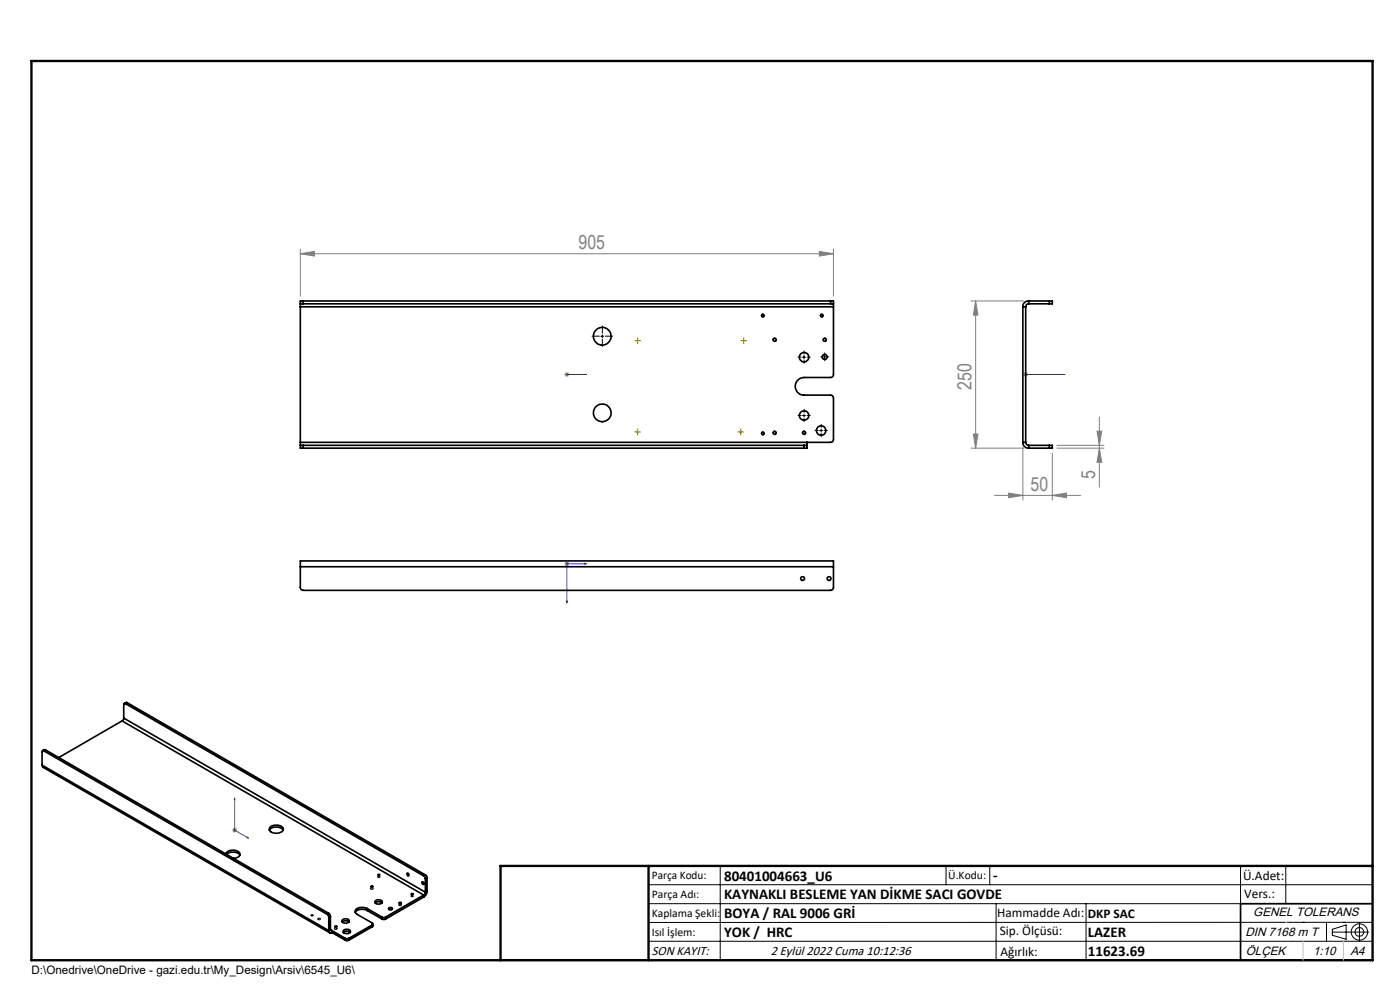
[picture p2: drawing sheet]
<svg xmlns="http://www.w3.org/2000/svg" width="297mm" height="210mm" viewBox="0 0 297 210" stroke-linecap="round" stroke-linejoin="round" font-family="sans-serif">
<g fill="none" stroke="#000" stroke-width=".21">
<path d="M127.5 71.3h.6M127.8 71v.6M161.5 67a.31 .31 0 0 1 .3-.3 .31 .31 0 0 1 .3 .3 .31 .31 0 0 1-.4 .3M164 72.2a.38 .38 0 0 1 .3-.5 .38 .38 0 0 1 .4 .5 .38 .38 0 0 1-.5 .3M170.3 75.8h.6M170.6 75.5v.6M174 67a.32 .32 0 0 1 .3-.3 .32 .32 0 0 1 .3 .3 .32 .32 0 0 1-.4 .3M174.6 72.2a.38 .38 0 0 1 .4-.5 .38 .38 0 0 1 .3 .5 .38 .38 0 0 1-.5 .3M174.6 75.7h.7M174.9 75.4v.6M161.5 92a.31 .31 0 0 1 .3-.4 .31 .31 0 0 1 .3 .4 .31 .31 0 0 1-.4 .2M164 91.9a.37 .37 0 0 1 .3-.5 .37 .37 0 0 1 .4 .5 .37 .37 0 0 1-.5 .3"/>
<path d="M170.2 91.9a.37 .37 0 0 1 .3-.5 .37 .37 0 0 1 .4 .5 .37 .37 0 0 1-.4 .3M170.3 88.2h.6M170.6 87.8v.7M173.9 91.3h.6M174.2 91v.6M66 194.1l.3-.1a.2 .2 0 0 1-.1 .3 .2 .2 0 0 1-.2-.2zM67.5 194.8h.1a.24 .24 0 0 1 .3 0 .24 .24 0 0 1 0 .3 .24 .24 0 0 1-.3 0l-.2-.2zM71 196.8h.1a.25 .25 0 0 1 .4 0 .25 .25 0 0 1 0 .4 .25 .25 0 0 1-.4-.1l-.2-.1zM78.6 188.4l.1-.1a.25 .25 0 0 1 .4 0 .25 .25 0 0 1 0 .4 .25 .25 0 0 1-.4-.1zM80.2 185.9h.3a.19 .19 0 0 1-.2 .3 .19 .19 0 0 1-.1-.3zM84.6 191.9l.1-.1a.26 .26 0 0 1 .4 0 .26 .26 0 0 1 0 .3 .26 .26 0 0 1-.4 0zM137.6 187.7h153.6"/>
<path d="M137.6 191.7h153.6M137.6 199.7h153.6M152.8 183.7v20M200.7 183.7v4M210 183.7v4M211.3 191.7v12M230.4 191.7v12M263.2 183.7v20M272.8 183.7v8M276.4 195.6h.1M281.4 195.6v4.1M282.6 197.7h7.8"/>
<path d="M282.6 197.1l3-.9v3l-3-.8zM285 195.6h.1M288.4 195.8v3.8M291.2 195.6l-153.6 .1"/>
<circle cx="87.4" cy="190" r=".22"/>
<circle cx="288.4" cy="197.7" r="1.74"/>
<circle cx="288.4" cy="197.7" r=".93"/>
</g>
<g fill="none" stroke="#00f" stroke-width=".21">
<path d="M120.2 79.4h.2zM120.3 79.4h.1M120.3 79.4h4.1M124.4 79.4h-.4h.4M217.5 79.4h.2zM217.6 79.4h.1M217.6 79.4h8.3M225.9 79.4h-.4h.4M124 119.5l.4 .1-.4 .1zM124.4 119.6h-4.1v8.3M120.2 127.5h.2l-.1 .4zM49.8 169.3v.4l-.1-.1z"/>
<path d="M49.8 169.3v6.8l2.9 1.7M52.4 177.5l.3 .3-.3-.1z"/>
</g>
<g fill="none" stroke="#808080" stroke-width=".21">
<path d="M63.7 53.8l3-.5v1zM63.7 52.8v10M63.7 53.8h113.1M173.8 53.3l3 .5-3 .5zM176.8 52.8v10M119.8 79.4h1M119.9 79.1l.7 .7M120.3 78.9v1.1M120.6 79.1l-.7 .7M206 63.8h11.2M207 63.8v31.3M207 63.8l.5 3h-1z"/>
<path d="M217.1 79.4h1M217.2 79.1l.7 .7M217.6 78.9v1.1M217.9 79.1l-.7 .7M206 95.1h11.2M206.5 92.1h1l-.5 3zM217 94.8v11.3M223.2 96.1v10M224.2 95.1h10M224.2 94.5h10M232.7 91.5h1l-.5 3zM233.2 88.5v14.8"/>
<path d="M233.2 95.1l.5 3h-1zM119.8 119.6h1M119.9 119.2l.7 .7M120.3 119.1v1M120.6 119.2l-.7 .7M211 105.1h18.2M214 104.6l3 .5-3 .5zM223.2 105.1l3-.5v1zM49.3 176.1h1M49.4 175.7l.7 .8M49.8 175.6v1M50.1 175.7l-.7 .8"/>
</g>
<path d="M291.2 191.7h-28v12M106.2 203.7h185" fill="none" stroke="#000" stroke-width=".35"/>
<path d="M6.7 12.9h284.5v190.8h-284.5zM137.6 183.7v20M291.2 183.7h-185v20" fill="none" stroke="#000" stroke-width=".5"/>
<path d="M272.8 195.6h.1M276.4 199.7v4M285 199.7v4" fill="none" stroke="#c0c0c0" stroke-width=".21"/>
<g fill="none" stroke="#000" stroke-width=".21" stroke-dasharray="15.2 1.3 1.3 1.3">
<path d="M127.2 71.3h-1.6M127.8 70.7v-1.6M127.8 71.9v1.6M128.4 71.3h1.6M170 75.7h-.7M170.6 75.1v-.7M170.6 76.4v.7M171.2 75.7h.7M174.3 75.7h-.2M175 75.1v-.3M175 76.3v.2M175.6 75.7h.2"/>
<path d="M170 88.1h-.7M170.6 87.5v-.7M170.6 88.7v.7M171.2 88.1h.7M173.6 91.3h-.7M174.2 90.7v-.7M174.2 91.9v.7M174.8 91.3h.7"/>
</g>
<g fill="none" stroke="#808000" stroke-width=".21" stroke-dasharray="15.2 1.3 1.3 1.3">
<path d="M135 72.2h-.3M135.3 71.9v-.3M135.3 72.6v.3M135.6 72.2h.3M157.5 72.2h-.3M157.8 71.9v-.3M157.8 72.6v.3M158.1 72.2h.3M135 91.6h-.3M135.3 91.3v-.3M135.3 91.9v.3M135.6 91.6h.3"/>
<path d="M156.8 91.6h-.3M157.2 91.3v-.3M157.2 91.9v.3M157.5 91.6h.3"/>
</g>
<path d="M134.9 72.3h.7M135.3 72v.6M157.4 72.3h.7M157.8 72v.6M134.9 91.6h.7M135.3 91.3v.7M156.8 91.6h.6M157.1 91.3v.7" fill="none" stroke="#808000" stroke-width=".21"/>
<g fill="#00f">
<path d="M52.4 177.5l.3 .3-.3-.1zM49.8 169.3v.4l-.1-.1zM124 79.4h.4zM120.2 79.4h.2z"/>
<path d="M124 119.5v.2l.4-.1zM120.2 127.5l.1 .4 .1-.4zM217.5 79.4h.2zM225.5 79.4h.4z"/>
</g>
<g fill="#808080">
<path d="M214 104.6l3 .5-3 .5zM223.2 105.1l3-.5v1z"/>
<path d="M63.7 53.8l3-.5v1zM173.8 53.3l3 .5-3 .5z"/>
<path d="M207 63.8l.5 3h-1zM206.5 92.1h1l-.5 3zM232.7 91.5h1l-.5 3zM233.2 95.1l.5 3h-1z"/>
</g>
<g fill="none" stroke="#000" stroke-width=".35">
<path d="M63.7 64.4h.6M63.7 64.4v.7M63.7 65.1v28.7M63.7 65.1h113.1M64.3 63.8h-.6v.6M64.3 64.4h111.9M64.3 63.8v.6M64.3 63.8h111.9M176.2 64.4h.6M176.2 63.8h.6v.6M176.2 63.8v.6M176.8 64.4v.7"/>
<path d="M176.8 65.1v14.3a.6 .6 0 0 1-.6 .7h-5.6a1.87 1.87 0 0 0-1.9 1.8 1.87 1.87 0 0 0 1.9 1.9h5.6a.67 .67 0 0 1 .6 .6v8.8a.6 .6 0 0 1-.6 .6h-112.5M217 65.1h.6M217 65.1v28.7M217.6 65.1v28.7M218.2 63.8a1.21 1.21 0 0 0-1.2 1.3M218.2 64.4a.6 .6 0 0 0-.6 .7M218.2 64.4h4.4M218.2 63.8h4.4M218.2 63.8v.6M222.6 63.8h.6v.6h-.6M222.6 63.8v.6M63.7 94.5v.6h.6"/>
<path d="M63.7 94.5h.6M63.7 93.8v.7M64.3 94.5v.6M64.3 95.1h106.3M64.3 94.5h106.3M170.6 94.5h.6M170.6 94.5v.6M171.2 94.5v.6h-.6M171.2 93.8v.7M217 93.8a1.21 1.21 0 0 0 1.2 1.3M217 93.8h.6M217.6 93.8a.66 .66 0 0 0 .6 .7"/>
<path d="M218.2 95.1h4.4M218.2 94.5h4.4M218.2 94.5v.6M222.6 94.5h.6v.6h-.6M222.6 94.5v.6M63.7 120.2v4.4a.6 .6 0 0 0 .6 .6h111.9a.6 .6 0 0 0 .6-.6v-4.4M63.7 120.2v-1.2h113.1v1.2M63.7 120.2h113.1M9.3 159.3l-.2-.1-.2 .2v2.9M9.3 159.3l60.1 34.6M9.6 159.1l-.1-.1-.5 .2M9.6 159.1l-.3 .2"/>
<path d="M9.6 159.1l60.1 34.6M25.9 152.9l-13.4 7.8M25.9 152.9l64 37M26.2 152.3l-.3 .6M26.2 152.3l64 37M26.6 149.3l-.2-.1-.2 .3v2.8M26.6 149.3l63.3 36.5M27 149l-.6 .2M27 149l-.4 .3M27 149l63.2 36.6M8.9 162.3l.2 .5 60.9 35.1M8.9 162.3l60.8 35.1"/>
<path d="M57.2 176.1a1.93 1.93 0 0 1 2.9 0M57.4 175.4a1.91 1.91 0 0 1 2.7 .4 1.67 1.67 0 0 1-2.4 .8 .67 .67 0 0 1-.6-.5 .67 .67 0 0 1 .3-.7zM47.9 181.1a1.81 1.81 0 0 1 3 0 1.16 1.16 0 0 1-1.4 1M48 181.2a2.03 2.03 0 0 1 2.9 .2M69.4 193.9l.3 .6M69.7 193.7l.4 .7M69.7 197.4a.44 .44 0 0 0 .3 .5 .44 .44 0 0 0 .4-.1M69.7 193.7l-.3 .2M69.7 194.5v2.9M70.1 197.2l.1 .2h.2M70.1 194.4l-.4 .1M70.1 194.4v2.8"/>
<path d="M70.1 197.2l.3 .2M70.4 197.4v.4M70.4 197.4l2.9 1.7M70.4 197.8l2.9 1.7M72.6 195.6a1.17 1.17 0 0 1 1.4 0M72.7 195a.89 .89 0 0 1 1.4 .5h-.1a.94 .94 0 0 1-1.5-.2zM72.8 197.8a1.17 1.17 0 0 1 1.5 0M73 197.3a.89 .89 0 0 1 1.4 .4 .95 .95 0 0 1-1.6-.2zM73.3 199.1h.7M73.3 199.5h.7M73.3 199.1v.4M74 199.1v.4"/>
<path d="M77.9 192.7l-.2-.1a1.73 1.73 0 0 0-2.4 .7l.4 .6 3.3 1.9 .1 .1-.1 .3M77.9 193.1a1.98 1.98 0 0 0-2.5 .5M77.9 192.7l3.2 1.8M77.9 192.7v.4M77.9 193.1l3.2 1.9M78.6 188l.3-.1 .2 .2-.2 .1zM79 196.2l-5 2.9M79 196.2v.4M79 196.6l-5 2.9M79.1 196l-.1 .6M79.6 191.5l.1-.1a1.2 1.2 0 0 1 1.3 .1M79.6 191.1l.1-.1a.86 .86 0 0 1 1.4 .4 .95 .95 0 0 1-1.6-.1z"/>
<path d="M81.1 194.5h.7M81.1 195h.7M81.1 194.5v.5M81.8 194.5v.5M82.4 192.6a.36 .36 0 0 1 .5-.2 .36 .36 0 0 1 .2 .5 .4 .4 0 0 1-.4 .1 .4 .4 0 0 1-.3-.4zM82.6 192.9h.5M86.4 185.2a.3 .3 0 0 1 .3 .2 .3 .3 0 0 1-.2 .4zM89.5 187.1a.27 .27 0 0 1 .4 .1 .27 .27 0 0 1-.2 .4zM89.9 185.8l.3 .6M89.9 189.9l-8.1 4.6M89.9 189.9v.4M89.9 190.3l-8.1 4.7"/>
<path d="M90.2 185.6l.4 .6M90.2 189.3l-.3 .6M90.2 185.6l-.3 .2M90.2 186.4v2.9M90.6 189a1.6 1.6 0 0 1-.7 1.3M90.6 186.2l-.4 .2M90.6 189l-.4 .3M90.6 186.2v2.8"/>
<circle cx="127.8" cy="71.3" r="1.87"/>
<circle cx="161.8" cy="67" r=".25"/>
<circle cx="164.3" cy="72.1" r=".31"/>
<circle cx="170.6" cy="75.8" r="1"/>
<circle cx="174.3" cy="67" r=".25"/>
<circle cx="174.9" cy="72.1" r=".31"/>
<circle cx="174.9" cy="75.7" r=".52"/>
<circle cx="127.8" cy="87.6" r="1.87"/>
<circle cx="161.8" cy="91.9" r=".27"/>
<circle cx="164.3" cy="91.8" r=".31"/>
<circle cx="170.6" cy="91.8" r=".31"/>
<circle cx="170.6" cy="88.1" r="1"/>
<circle cx="174.2" cy="91.3" r=".99"/>
<circle cx="170.3" cy="122.7" r=".4"/>
<circle cx="175.9" cy="122.7" r=".4"/>
<circle cx="71.2" cy="196.5" r=".22"/>
<circle cx="80.3" cy="185.5" r=".18"/>
<circle cx="84.8" cy="191.5" r=".22"/>
<circle cx="87.4" cy="189.6" r=".18"/>
</g>
<g font-size="4.1" fill="#808080">
<text x="122.7" y="52.9">905</text>
<text x="206.1" y="82.6" transform="rotate(-90 206.1 82.6)">250</text>
<text x="232.3" y="101.7" transform="rotate(-90 232.3 101.7)">5</text>
<text x="218.6" y="104.1">50</text>
</g>
<g font-size="3.2">
<text x="153.6" y="186.8">80401004663_U6</text>
<text x="153.6" y="190.8">KAYNAKLI BESLEME YAN DİKME SACI GOVDE</text>
<text x="210.7" y="186.6">-</text>
<text x="153.6" y="194.8">BOYA / RAL 9006 GRİ</text>
<text x="153.6" y="198.8">YOK / HRC</text>
<text x="230.8" y="198.7">LAZER</text>
<text x="230.8" y="202.8">11623.69</text>
</g>
<g font-size="2.8">
<text x="263.7" y="186.7">Ü.Adet:</text>
<text x="263.9" y="190.5">Vers.:</text>
<text x="211.5" y="194.5">Hammadde Adı:</text>
<text x="230.8" y="194.7">DKP SAC</text>
<text x="138.3" y="202.6">SON KAYIT:</text>
<text x="163.5" y="202.6">2 Eylül 2022 Cuma 10:12:36</text>
<text x="212.1" y="198.4">Sip. Ölçüsü:</text>
<text x="212.2" y="202.7">Ağırlık:</text>
</g>
<g font-size="2.6">
<text x="265.9" y="194.4">GENEL TOLERANS</text>
<text x="264.2" y="198.5">DIN 7168 m T</text>
<text x="264.3" y="202.6">ÖLÇEK</text>
<text x="278.5" y="202.6">1:10</text>
<text x="286.5" y="202.6">A4</text>
</g>
<g font-size="2.5">
<text x="138.3" y="186.4">Parça Kodu:</text>
<text x="138.3" y="190.5">Parça Adı:</text>
<text x="201.2" y="186.5">Ü.Kodu:</text>
<text x="138.3" y="194.5">Kaplama Şekli:</text>
<text x="138.3" y="198.6">Isıl İşlem:</text>
<text x="6.7" y="206.7">D:\Onedrive\OneDrive - gazi.edu.tr\My_Design\Arsiv\6545_U6\</text>
</g>
</svg>
